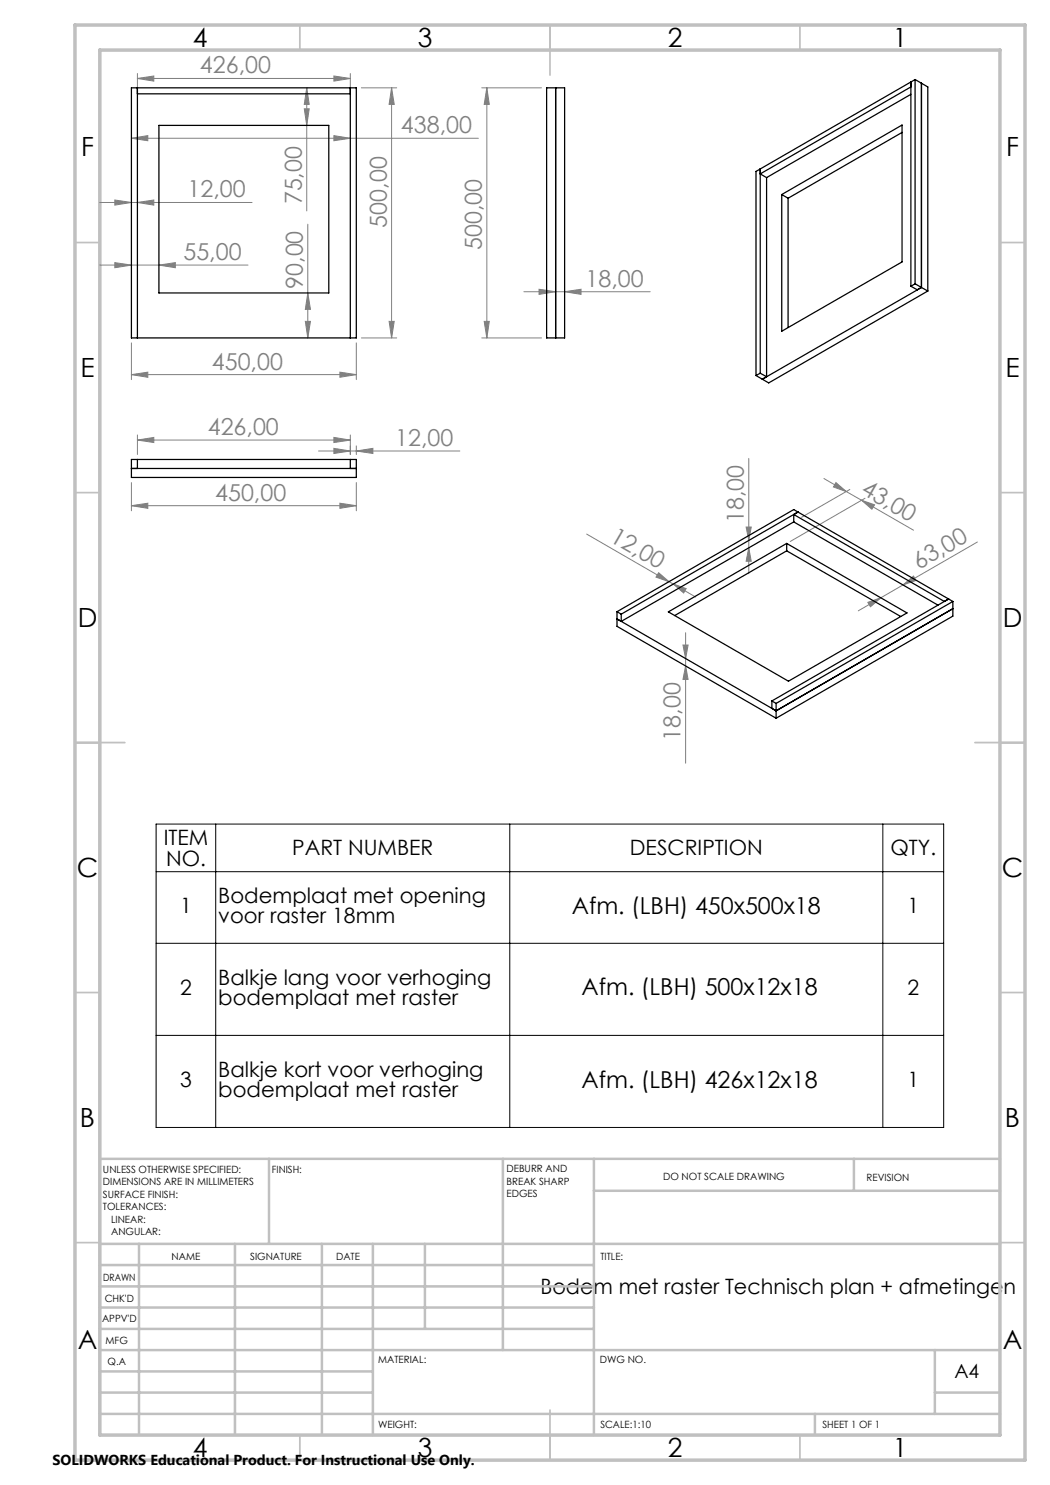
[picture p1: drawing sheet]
<svg xmlns="http://www.w3.org/2000/svg" width="210mm" height="297mm" viewBox="0 0 210 297" stroke-linecap="round" stroke-linejoin="round" font-family="sans-serif">
<g fill="none" stroke="#808080" stroke-width=".2">
<path d="M27.5 15.7l3.3-.5v1zM27.5 14.7v3.1M27.5 15.7h42.6M61.3 17.6l.5 3.3h-.9zM61.3 17.6v24.6M66.8 15.2l3.3 .5-3.3 .5zM70.1 14.7v3.1M72.3 17.6h7M78.3 17.6v50M78.3 17.6l.5 3.3h-1zM96.3 17.6h12M97.4 17.6v50"/>
<path d="M97.4 17.6l.5 3.3h-1.1zM26.3 27.7l3.3-.6v1zM26.3 27.7h69.4M60.9 21.8h.9l-.5 3.3zM66.8 27.1l3.3 .6-3.3 .4zM19.9 40.5h30.5M19.9 53h29.7M23 40l3.3 .5-3.3 .5zM23 52.5l3.3 .5-3.3 .5zM27.5 40.5l3.3-.5v1zM31.8 53l3.3-.5v1zM61.6 44.8v22.8"/>
<path d="M61.6 58.6l.5 3.3h-1zM104.8 58.3h25.2M107.8 57.9l3.3 .4-3.3 .6zM112.9 58.3l3.3-.4v1zM26.3 74.9l3.3-.5v1.1zM26.3 68.6v7.3M26.3 74.9h45M61.1 64.3h1l-.5 3.3zM68 74.4l3.3 .5-3.3 .6zM71.3 68.6v7.3M72.3 67.6h7M77.8 64.3h1l-.5 3.3z"/>
<path d="M96.3 67.6h12M96.8 64.3h1.1l-.5 3.3zM26.3 96.5v5.7M27.5 88l3.3-.5v1zM27.5 87v3.9M27.5 88h42.6M63.7 90.2h28.3M66.8 89.7l3.3 .5-3.3 .5zM66.8 87.5l3.3 .5-3.3 .5zM70.1 87v3.9M71.3 90.2l3.3-.5v1zM71.3 89.2v1.7"/>
<path d="M71.3 96.5v5.7M149.8 91.7v23.1M164.8 95.7l4.5 2.6M167.2 96.5l2.1 1.8-2.6-.9zM169.3 98.3l3 1.7M170 97.9l-9.7 5.6M173 99.7l-15 8.6M26.3 101.1l3.3-.5v1.1zM26.3 101.1h45M68 100.6l3.3 .5-3.3 .6zM117.3 106.8l16.5 9.5M131.7 114.5l2.1 1.8-2.6-.9z"/>
<path d="M133.8 116.3l.9 .5M134.7 116.8l2.5 .9-.5 .9zM134.7 116.8l4.4 2.6M149.2 105.4h1l-.4 2.7zM149.8 109.6l.4 2.7h-1zM172.3 100l2.6 1-.5 .8zM172.3 100l10.4 6M180.6 117l2.1-1.8 .5 .9zM180.6 117l-8.9 5.2M195.5 108.4l-14.9 8.6M136.6 129h1l-.5 2.7zM137.1 133.2l.5 2.7h-1z"/>
<path d="M137.1 126.5v26.1M173.6 120.5l2.6-.9-2.1 1.8z"/>
</g>
<path d="M31.2 164.8h157.5v60.7h-157.5zM31.2 174.3h157.5M43.1 164.8v60.7M102 164.8v60.7M176.6 164.8v60.7M31.2 188.7h157.5M31.2 207.1h157.5" fill="none" stroke="#000" stroke-width=".2"/>
<g fill="none" stroke="#c0c0c0" stroke-width=".35">
<path d="M60 5v5M110 5v10M160 5v5M15 48.5h5M200 48.5h5M15 98.5h5M200 98.5h5M15 148.5h10M195 148.5h10M15 198.5h5M200 198.5h5M15 248.5h5"/>
<path d="M200 248.5h5M60 287v5M110 282v10M160 287v5"/>
</g>
<g fill="none" stroke="#c0c0c0" stroke-width=".5">
<path d="M53.8 231.8v17M100.6 231.8v38.2M118.8 231.8v55.2M118.8 238.2h81.2M170.8 231.8v6.4M200 231.8h-180v55.2M20 248.8h180M20 257.3h98.8M20 253h98.8M27.8 248.8v38.2M47 248.8v38.2M64.4 248.8v38.2"/>
<path d="M74.6 248.8v38.2M85 248.8v17M20 265.8h98.8M20 261.5h98.8M20 278.5h54.6M20 274.3h54.6M20 270h180M187 278.5h13M187 270v12.8M20 282.8h180M163 282.8v4.2"/>
</g>
<path d="M15 5h190v287h-190zM20 10h180v277h-180z" fill="none" stroke="#c0c0c0" stroke-width=".7"/>
<g fill="#808080">
<path d="M66.8 15.2l3.3 .5-3.3 .5zM27.5 15.7l3.3-.5v1zM66.8 27.1l3.3 .6-3.3 .4zM26.3 27.7l3.3-.6v1zM66.8 87.5l3.3 .5-3.3 .5zM27.5 88l3.3-.5v1z"/>
<path d="M26.3 74.9l3.3-.5v1.1zM68 74.4l3.3 .5-3.3 .6zM23 40l3.3 .5-3.3 .5zM27.5 40.5l3.3-.5v1zM23 52.5l3.3 .5-3.3 .5zM31.8 53l3.3-.5v1zM107.8 57.9l3.3 .4-3.3 .6zM112.9 58.3l3.3-.4v1zM66.8 89.7l3.3 .5-3.3 .5zM71.3 90.2l3.3-.5v1zM26.3 101.1l3.3-.5v1.1zM68 100.6l3.3 .5-3.3 .6z"/>
<path d="M173.6 120.5l2.6-.9-2.1 1.8zM180.6 117l2.1-1.8 .5 .9z"/>
<path d="M60.9 21.8h.9l-.5 3.3zM61.3 17.6l.5 3.3h-.9zM149.8 109.6l.4 2.7h-1zM149.2 105.4h1l-.4 2.7z"/>
<path d="M78.3 17.6l.5 3.3h-1zM77.8 64.3h1l-.5 3.3zM61.6 58.6l.5 3.3h-1zM61.1 64.3h1l-.5 3.3zM97.4 17.6l.5 3.3h-1.1zM96.8 64.3h1.1l-.5 3.3zM136.6 129h1l-.5 2.7zM137.1 133.2l.5 2.7h-1z"/>
<path d="M167.2 96.5l2.1 1.8-2.6-.9zM172.3 100l2.6 1-.5 .8zM131.7 114.5l2.1 1.8-2.6-.9zM134.7 116.8l2.5 .9-.5 .9z"/>
</g>
<g fill="none" stroke="#000" stroke-width=".25">
<path d="M26.3 17.6h45v50h-45zM27.5 17.6v50M27.5 18.8h42.6M70.1 17.6v50M109.3 17.6h3.6v50h-3.6zM111.1 17.6v50M182.2 16.4v40.9M182.2 17.4l-30.2 17.4 1.3 .7M182.2 16.4l-30.2 17.4M182.2 18.9l-28.9 16.6M183 15.9v40.9M183 15.9l2.6 1.5v40.8"/>
<path d="M183 15.9l-.8 .5M184.3 16.6v40.9M31.8 25.1h34v33.5h-34zM152 33.8v40.8M152 33.8l-.8 .5v40.8M153.3 35.5v39.8M156.4 38.9l24-13.9v27.4l-24 13.8zM156.4 38.9l1.2 .7M157.6 39.6v25.9M180.4 26.5l-22.8 13.1M182.2 57.3l1.2 .7 .9-.5M183 56.8l-.8 .5"/>
<path d="M183 56.8l1.3 .7M184.3 57.5l-31.8 18.3 .8-.5M184.3 57.5l1.3 .7M185.6 58.2l-31.9 18.4-2.5-1.5M152 74.6l1.3 .7M152 74.6l-.8 .5M26.3 91.9h45v3.6h-45zM26.3 93.7h45M27.5 91.9v1.8M70.1 91.9v1.8M157.3 108.7v1.5M157.3 110.2l22.8 13.1"/>
<path d="M157.3 110.2l-22.4 12.9M158.7 104.4l-34.5 19.9M158.7 102.9l30.2 17.4 .8-.5M158.7 104.4l28.9 16.6M158.7 102.9v1.5M159.6 102.4l-35.4 20.4M159.6 102.4l-.9-.5-35.3 20.4M159.6 102.4l-.9 .5M159.6 102.4l30.1 17.4M189.7 119.8l.9 .5M189.7 119.8l-35.3 20.4M123.4 122.3l.8 .5"/>
<path d="M123.4 122.3v3l31.8 18.3M124.2 122.8v1.5M124.2 124.3l-.8-.5 31.8 18.4M133.7 122.4l23.6-13.7 24.1 13.9-23.7 13.6zM190.6 120.3l-35.4 20.4M190.6 120.3v2.9l-35.4 20.4M190.6 121.7l-35.4 20.5M154.4 140.2l.8 .5M154.4 140.2v1.5l.8 .5M155.2 140.7v2.9"/>
</g>
<g font-size="5.3">
<text x="38.5" y="9.5">4</text>
<text x="83.5" y="9.5">3</text>
<text x="133.6" y="9.5">2</text>
<text x="178.6" y="9.5">1</text>
<text x="16.2" y="31.3">F</text>
<text x="201.2" y="31.3">F</text>
<text x="16.1" y="75.5">E</text>
<text x="201.1" y="75.5">E</text>
<text x="15.5" y="125.5">D</text>
<text x="200.5" y="125.5">D</text>
<text x="15.4" y="175.5">C</text>
<text x="200.4" y="175.5">C</text>
<text x="16" y="225.5">B</text>
<text x="201" y="225.5">B</text>
<text x="15.5" y="269.8">A</text>
<text x="200.5" y="269.8">A</text>
<text x="38.5" y="291.5">4</text>
<text x="83.5" y="291.5">3</text>
<text x="133.6" y="291.5">2</text>
<text x="178.6" y="291.5">1</text>
</g>
<g font-size="4.7" fill="#808080">
<text x="40" y="14.7">426,00</text>
<text x="80.2" y="26.6">438,00</text>
<text x="37.5" y="39.5">12,00</text>
<text x="60.3" y="40.9" transform="rotate(-90 60.3 40.9)">75,00</text>
<text x="77.3" y="45.5" transform="rotate(-90 77.3 45.5)">500,00</text>
<text x="36.7" y="52">55,00</text>
<text x="96.4" y="50" transform="rotate(-90 96.4 50)">500,00</text>
<text x="60.6" y="57.8" transform="rotate(-90 60.6 57.8)">90,00</text>
<text x="117.1" y="57.3">18,00</text>
<text x="42.4" y="73.9">450,00</text>
<text x="41.6" y="87">426,00</text>
<text x="79" y="89.2">12,00</text>
<text x="43" y="100.1">450,00</text>
<text x="172" y="98.7" transform="rotate(30 172 98.7)">43,00</text>
<text x="148.8" y="104.6" transform="rotate(-90 148.8 104.6)">18,00</text>
<text x="121.7" y="108.2" transform="rotate(30 121.7 108.2)">12,00</text>
<text x="183.8" y="114" transform="rotate(-30 183.8 114)">63,00</text>
<text x="136.1" y="148.1" transform="rotate(-90 136.1 148.1)">18,00</text>
</g>
<g font-size="4.7">
<text x="114.4" y="182.7">Afm. (LBH) 450x500x18</text>
<text x="116.3" y="199.1">Afm. (LBH) 500x12x18</text>
<text x="116.3" y="217.5">Afm. (LBH) 426x12x18</text>
</g>
<g font-size="4.2">
<text x="32.7" y="169">ITEM</text>
<text x="33.2" y="173.1">NO.</text>
<text x="58.4" y="171.1">PART NUMBER</text>
<text x="126" y="171.1">DESCRIPTION</text>
<text x="178.1" y="171.1">QTY.</text>
<text x="36" y="182.6">1</text>
<text x="43.7" y="180.6">Bodemplaat met opening</text>
<text x="43.7" y="184.7">voor raster 18mm</text>
<text x="181.5" y="182.6">1</text>
<text x="43.7" y="196.9">Balkje lang voor verhoging</text>
<text x="36" y="199">2</text>
<text x="43.7" y="201">bodemplaat met raster</text>
<text x="181.5" y="199">2</text>
<text x="43.7" y="215.4">Balkje kort voor verhoging</text>
<text x="36" y="217.4">3</text>
<text x="43.7" y="219.5">bodemplaat met raster</text>
<text x="181.5" y="217.4">1</text>
<text x="108.1" y="258.9">Bodem met raster Technisch plan + afmetingen</text>
</g>
<text font-size="3.9" x="190.9" y="275.5">A4</text>
<text font-size="2.9" x="10.5" y="292.9">SOLIDWORKS Educational Product. For Instructional Use Only.</text>
<g font-size="2">
<text x="20.6" y="234.6">UNLESS OTHERWISE SPECIFIED:</text>
<text x="20.6" y="237.1">DIMENSIONS ARE IN MILLIMETERS</text>
<text x="20.6" y="239.6">SURFACE FINISH:</text>
<text x="54.4" y="234.6">FINISH:</text>
<text x="101.3" y="234.5">DEBURR AND</text>
<text x="101.3" y="237">BREAK SHARP</text>
<text x="101.3" y="239.5">EDGES</text>
<text x="132.6" y="236">DO NOT SCALE DRAWING</text>
<text x="173.3" y="236.2">REVISION</text>
<text x="20.6" y="242.1">TOLERANCES:</text>
<text x="22.2" y="244.6">LINEAR:</text>
<text x="22.2" y="247.1">ANGULAR:</text>
<text x="34.3" y="252">NAME</text>
<text x="50" y="251.9">SIGNATURE</text>
<text x="67.2" y="251.9">DATE</text>
<text x="120.1" y="251.9">TITLE:</text>
<text x="20.6" y="256.1">DRAWN</text>
<text x="20.9" y="260.3">CHK'D</text>
<text x="20.4" y="264.4">APPV'D</text>
<text x="21.1" y="268.8">MFG</text>
<text x="21.5" y="273">Q.A</text>
<text x="75.6" y="272.5">MATERIAL:</text>
<text x="120" y="272.5">DWG NO.</text>
<text x="75.6" y="285.5">WEIGHT:</text>
<text x="120.1" y="285.6">SCALE:1:10</text>
<text x="164.5" y="285.6">SHEET 1 OF 1</text>
</g>
</svg>
